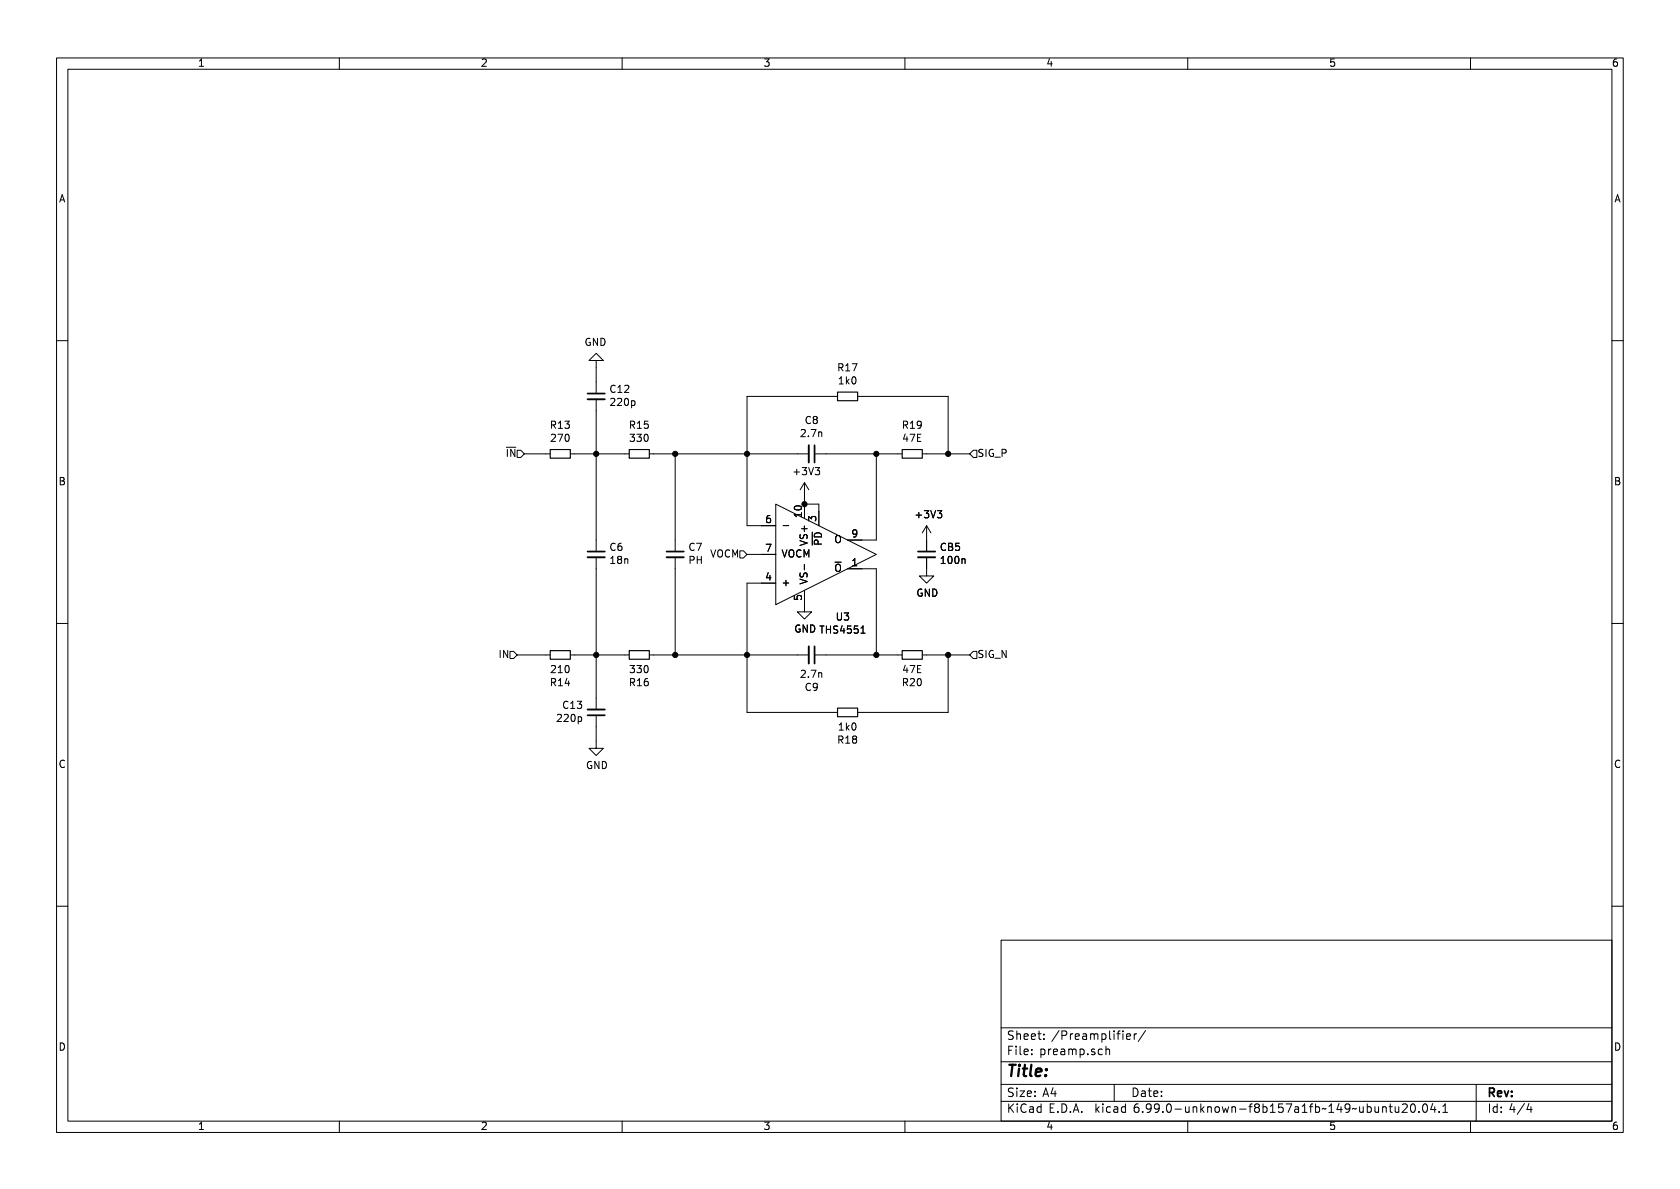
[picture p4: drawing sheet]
<svg xmlns="http://www.w3.org/2000/svg" width="297mm" height="210mm" viewBox="0 0 297 210" stroke-linecap="round" stroke-linejoin="round" font-family="sans-serif">
<g fill="none" stroke="#000" stroke-width=".18">
<path d="M10 10.2h277v190.1h-277zM12 12.2h273v186.1h-273zM60 10.2v2M110 10.2v2M160 10.2v2M210 10.2v2M260 10.2v2M10 60.2h2M105.4 63.7h1.3l-1.3-1.2-1.3 1.2h1.3v5.9M105.4 70.6v26.9M148.1 70.1h-16v22.9h5.1M151.6 70.1h16v10.2"/>
<path d="M172.1 79.6h.6v1.3h-.6l-.7-.6zM285 60.2h2M92.7 80.3h4.6M100.8 80.3h10.5M105.4 98.5v27M114.8 80.3h28.2M119.4 80.3v17.2M119.4 98.5v17.3M130.8 97.4h.6l.7 .6-.7 .7h-.6zM132.1 98h5.1M137.2 89.1l17.7 8.9-17.7 8.9zM138.5 92.9h.9"/>
<path d="M142.2 99.8v1M142.2 85.3v3.8h2.6v3.9M142.2 85.3l-.7 1.3M142.2 85.3l.8 1.3M144 80.3h15.5M154.9 80.3v15.2h-5M163.1 80.3h8.3M163.8 98.5v3.3h1.3l-1.3 1.3-1.2-1.3h1.2M163.8 93l-.7 1.2M163.8 93v4.5M163.8 93l.8 1.2M10 110.2h2"/>
<path d="M90.2 115.2h.6l.6 .6-.6 .7h-.6zM91.4 115.8h5.9M100.8 115.8h10.5M114.8 115.8h28.2M137.2 103.1h-5.1v22.9h16M142.2 104.4v3.8h1.3l-1.3 1.3-1.2-1.3h1.2M144 115.8h15.5M149.9 100.6h5v15.2M163.1 115.8h8.3M167.6 115.8v10.2h-16M172.1 115.2h.6v1.3h-.6l-.7-.7zM285 110.2h2"/>
<path d="M105.4 126.5v5.8h1.3l-1.3 1.3-1.3-1.3h1.3M10 160.2h2M177 166.3h108v32h-108zM285 160.2h2M60 198.3v2M110 198.3v2M160 198.3v2M177 194.8h108M177 191.8h108M177 187.8h108M177 181.8h108M185.8 193.4h1"/>
<path d="M186.5 192.9v1M194.9 185.6l-.4-.1-.3 .3v.4l.1 .2h.6M195.5 185.6l.3-.1 .3 .1 .1 .9M195.5 185v1.5M197 191.8v3M197.5 182.8h.5M198 182.3l-.3 .2M198.5 182.3v.1M198.5 182.8v1M199.2 183.3l.7-.1-.1-.3-.4-.1-.2 .2 .1 .7h.5M200.5 182.8v1M201 182.8l-.3 .1-.2 .2"/>
<path d="M202.5 182.2l-1.2 2M210 198.3v2M243.1 195.7l.1 .9 .3 .1 .2-.1M243.7 195.7v1M244.5 195.8l.2-.1 .3 .1 .1 .9M244.5 195.7v1M245.6 195.7h.6M245.8 195.2v1.3l.4 .2M246.7 195.7v.9l.4 .1 .2-.1M247.3 195.7v1M248 195.3l.5-.1 .2 .1 .1 .3-.9 1.1h.9M249.6 195.3l.1-.1a.81 .81 0 0 1 .6 .6 .81 .81 0 0 1-.3 .8l-.1 .1a.81 .81 0 0 1-.6-.6 .81 .81 0 0 1 .3-.8z"/>
<path d="M250.9 196.6v.1M251.7 195.3l.2-.1a.81 .81 0 0 1 .6 .6 .81 .81 0 0 1-.3 .8l-.2 .1a.81 .81 0 0 1-.6-.6 .81 .81 0 0 1 .3-.8zM253.3 195.1l-.3 1.1h.9M253.7 195.7v1M254.5 196.6v.1M255.1 196.7h.9M255.1 195.6l.4-.4v1.5M260 198.3v2M261 191.8v6.5M269.5 195.1l-1.2 2M270.3 195.1l-.3 1.1h.9M270.7 195.7v1"/>
</g>
<path d="M97.3 79.5h3.5v1.5h-3.5zM111.3 79.5h3.5v1.5h-3.5zM148.1 69.3h3.5v1.6h-3.5zM159.5 79.5h3.6v1.5h-3.6zM97.3 115.1h3.5v1.5h-3.5zM111.3 115.1h3.5v1.5h-3.5zM159.5 115.1h3.6v1.5h-3.6zM148.1 125.2h3.5v1.5h-3.5z" fill="none" stroke="#000" stroke-width=".2"/>
<path d="M103.9 70.6h3M143 78.7v3.1M103.9 98.5h3M117.9 98.5h3M162.3 98.5h3.1M143 114.3v3M103.9 125.5h3" fill="none" stroke="#000" stroke-width=".33"/>
<path d="M103.9 69.6h3M144 78.7v3.1M103.9 97.5h3M117.9 97.5h3M162.3 97.5h3.1M144 114.3v3M103.9 126.5h3" fill="none" stroke="#000" stroke-width=".3"/>
<g fill="#000" stroke="#000" stroke-width=".18">
<circle cx="105.4" cy="80.3" r=".46"/>
<circle cx="119.4" cy="80.3" r=".46"/>
<circle cx="132.1" cy="80.3" r=".46"/>
<circle cx="142.2" cy="89.1" r=".46"/>
<circle cx="154.9" cy="80.3" r=".46"/>
<circle cx="167.6" cy="80.3" r=".46"/>
<circle cx="105.4" cy="115.8" r=".46"/>
<circle cx="119.4" cy="115.8" r=".46"/>
<circle cx="132.1" cy="115.8" r=".46"/>
<circle cx="154.9" cy="115.8" r=".46"/>
<circle cx="167.6" cy="115.8" r=".46"/>
</g>
<text font-size="2.8" x="178" y="190.6">Title:</text>
<g font-size="2.1">
<text x="178" y="184">Sheet: /Preamplifier/</text>
<text x="178" y="186.7">File: preamp.sch</text>
<text x="178" y="196.9">KiCad E.D.A. kicad 6.99.0-unknown-f8b157a1fb~149~ubuntu20.04.1</text>
<text x="178" y="194.1">Size: A4</text>
<text x="200" y="194.1">Date:</text>
<text x="263" y="194.1">Rev:</text>
<text x="263" y="196.9">Id: 4/4</text>
</g>
<g font-size="1.8">
<text x="35" y="11.9">1</text>
<text x="85" y="11.9">2</text>
<text x="135" y="11.9">3</text>
<text x="185" y="11.9">4</text>
<text x="235" y="11.9">5</text>
<text x="285" y="11.9">6</text>
<text x="10.3" y="35.9">A</text>
<text x="285.3" y="35.9">A</text>
<text x="103.3" y="61.3">GND</text>
<text x="148.2" y="65.8">R17</text>
<text x="108" y="69.6">C12</text>
<text x="108.1" y="71.9">220p</text>
<text x="148.4" y="68.1">1k0</text>
<text x="97.4" y="75.9">R13</text>
<text x="111.4" y="75.9">R15</text>
<text x="141.7" y="77.4">2.7n</text>
<text x="142.4" y="75.1">C8</text>
<text x="159.7" y="75.9">R19</text>
<text x="88.2" y="80.9">~{IN}</text>
<text x="97.6" y="78.2">270</text>
<text x="111.6" y="78.2">330</text>
<text x="159.7" y="78.2">47E</text>
<text x="172.8" y="80.9">SIG_P</text>
<text x="10.3" y="85.9">B</text>
<text x="140.5" y="84.1">+3V3</text>
<text x="285.3" y="85.9">B</text>
<text x="135.4" y="92.7">6</text>
<text x="142" y="91.4" transform="rotate(-90 142 91.4)">10</text>
<text x="144.5" y="92.2" transform="rotate(-90 144.5 92.2)">3</text>
<text x="150.6" y="95.2">9</text>
<text x="162.1" y="91.7">+3V3</text>
<text x="107.8" y="97.5">C6</text>
<text x="108" y="99.8">18n</text>
<text x="121.8" y="99.8">PH</text>
<text x="121.8" y="97.5">C7</text>
<text x="125.4" y="98.7">VOCM</text>
<text x="135.4" y="97.8">7</text>
<text x="138.2" y="98.7">VOCM</text>
<text x="142.9" y="96.1" transform="rotate(-90 142.9 96.1)">VS+</text>
<text x="145.4" y="97.8" transform="rotate(-90 145.4 97.8)">~{PD}</text>
<text x="146.1" y="101.2">~{O}</text>
<text x="147.5" y="96.1">O</text>
<text x="150.6" y="100.3">1</text>
<text x="166.3" y="97.5">CB5</text>
<text x="166.5" y="99.8">100n</text>
<text x="135.4" y="102.9">4</text>
<text x="138.2" y="103.8">+</text>
<text x="142" y="106.2" transform="rotate(-90 142 106.2)">5</text>
<text x="142.9" y="103.4" transform="rotate(-90 142.9 103.4)">VS-</text>
<text x="162" y="105.6">GND</text>
<text x="140.4" y="112">GND THS4551</text>
<text x="147.9" y="109.8">U3</text>
<text x="88.3" y="116.5">IN</text>
<text x="97.6" y="119.1">210</text>
<text x="111.6" y="119.1">330</text>
<text x="141.7" y="120">2.7n</text>
<text x="159.7" y="119.1">47E</text>
<text x="172.8" y="116.5">SIG_N</text>
<text x="97.4" y="121.4">R14</text>
<text x="99.6" y="125.4">C13</text>
<text x="111.4" y="121.4">R16</text>
<text x="142.4" y="122.3">C9</text>
<text x="159.7" y="121.4">R20</text>
<text x="98.7" y="127.8">220p</text>
<text x="148.2" y="131.6">R18</text>
<text x="148.4" y="129.3">1k0</text>
<text x="10.3" y="135.9">C</text>
<text x="103.6" y="136.1">GND</text>
<text x="285.3" y="135.9">C</text>
<text x="10.3" y="185.9">D</text>
<text x="285.3" y="185.9">D</text>
<text x="35" y="199.9">1</text>
<text x="85" y="199.9">2</text>
<text x="135" y="199.9">3</text>
<text x="185" y="199.9">4</text>
<text x="235" y="199.9">5</text>
<text x="285" y="199.9">6</text>
</g>
</svg>
